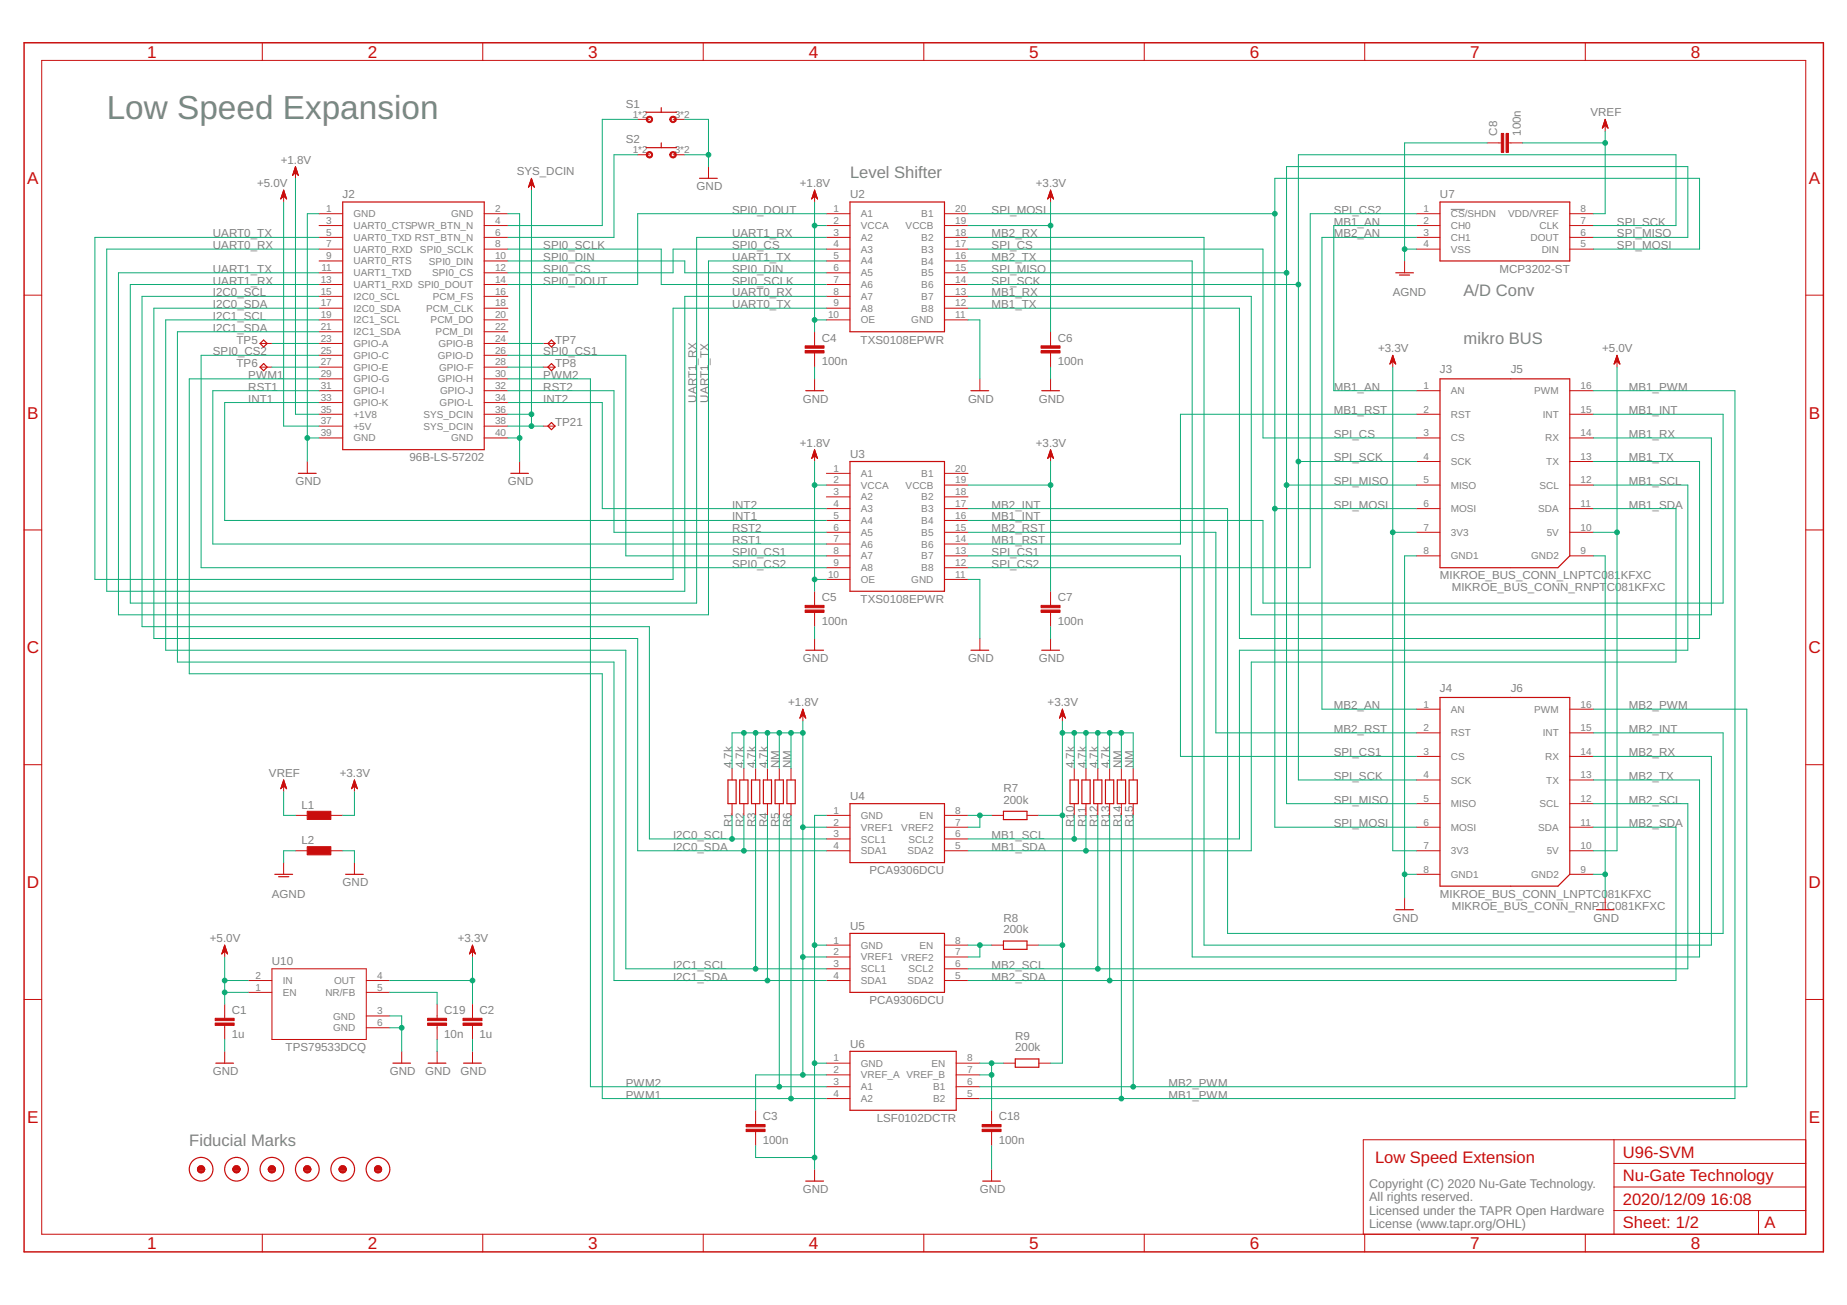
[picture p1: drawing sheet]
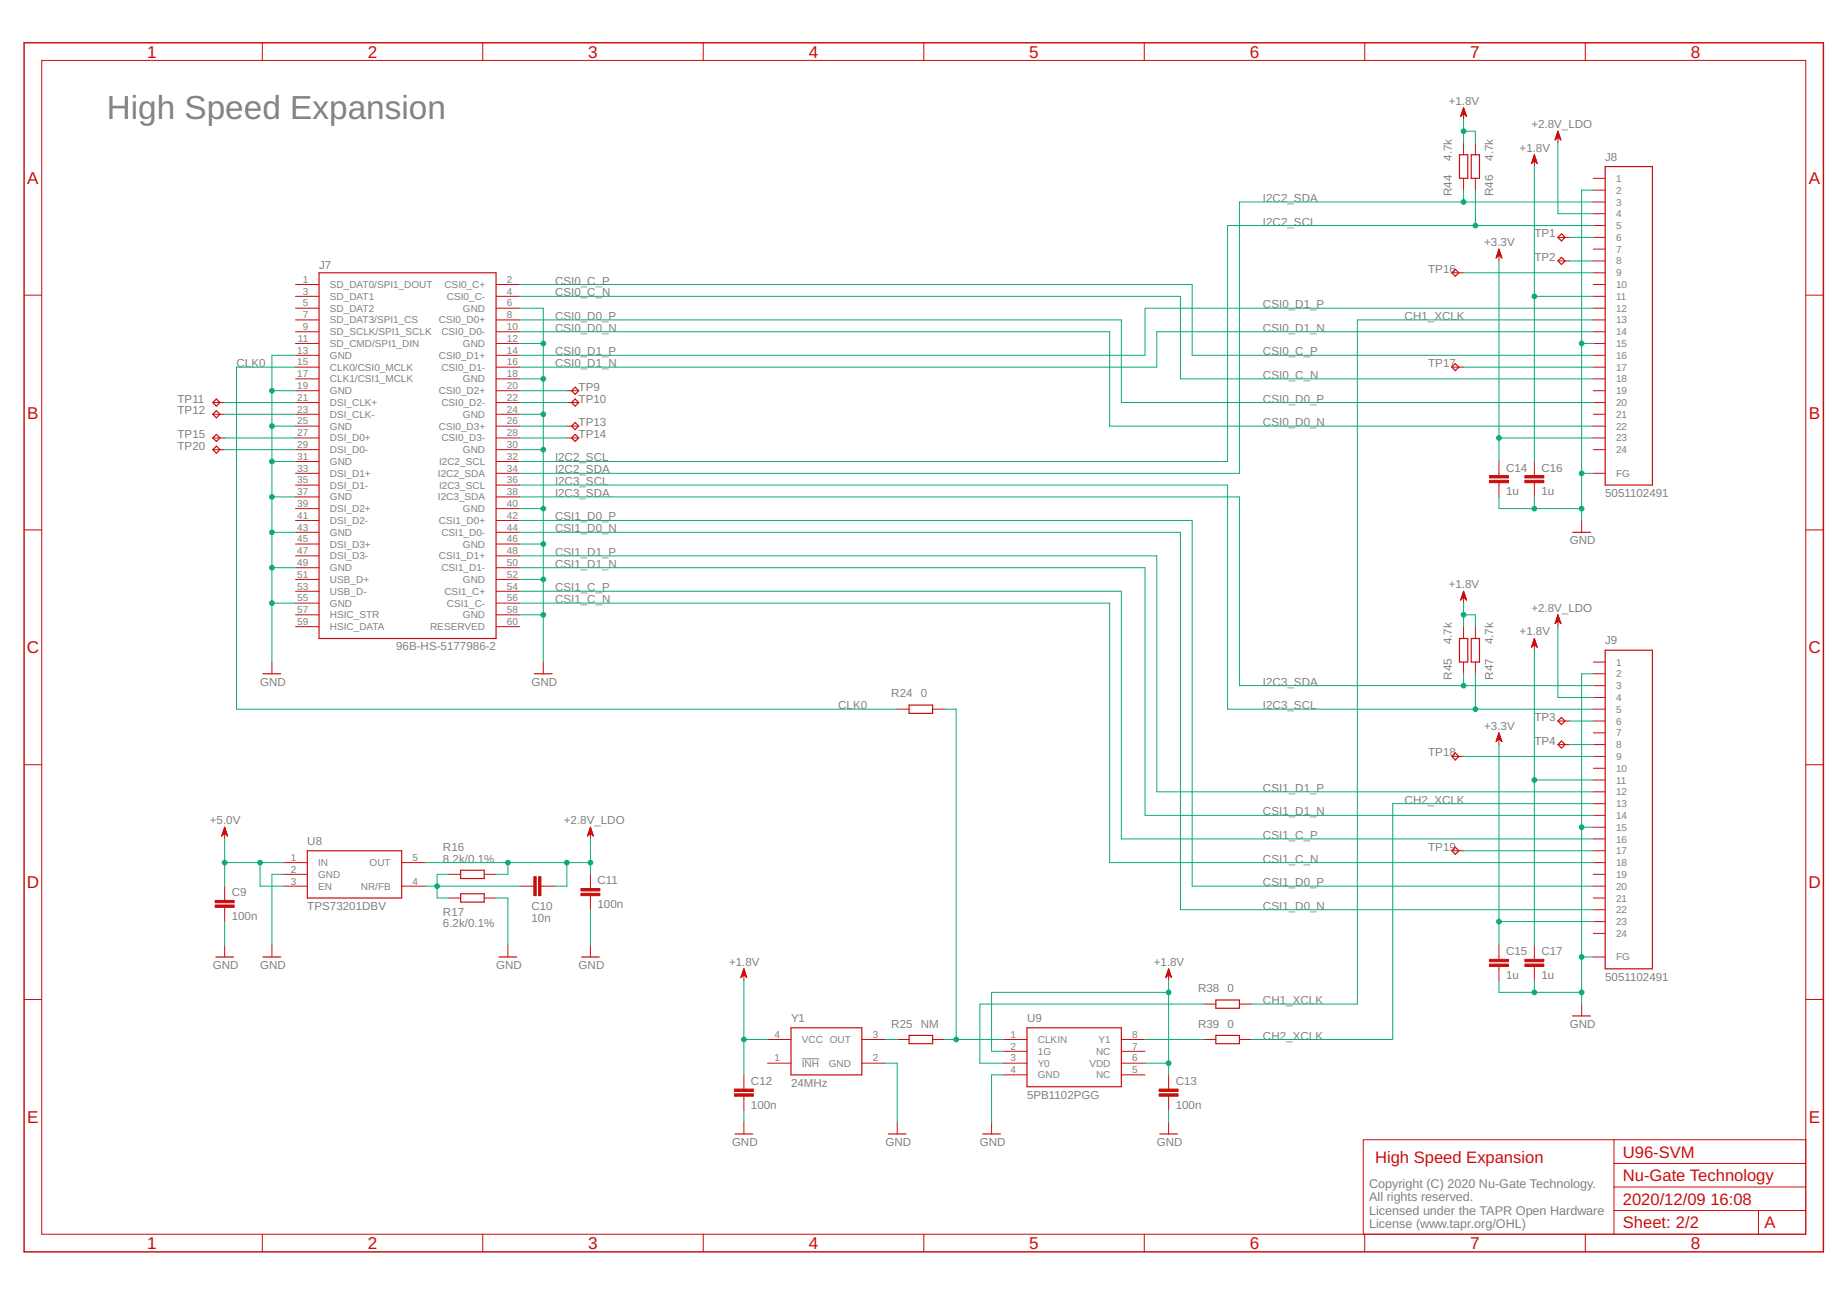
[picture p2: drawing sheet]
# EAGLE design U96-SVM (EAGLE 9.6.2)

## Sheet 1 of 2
FRAME1 (A3L-LOC): EDITOR: Nu-Gate Technology; PAGE_TITLE: Low Speed Extension; PROJECT_NAME: U96-SVM; REV: A

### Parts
C1  1u  C-EUC0402  [C0402]
C2  1u  C-EUC0402  [C0402]
C3  100n  C-EUC0402  [C0402]
C4  100n  C-EUC0402  [C0402]
C5  100n  C-EUC0402  [C0402]
C6  100n  C-EUC0402  [C0402]
C7  100n  C-EUC0402  [C0402]
C8  100n  C-EUC0402  [C0402]
C18  100n  C-EUC0402  [C0402]
C19  10n  C-EUC0402  [C0402]
FID1  FIDUCIAL  [FIDUCIAL_1MM]
FID2  FIDUCIAL  [FIDUCIAL_1MM]
FID3  FIDUCIAL  [FIDUCIAL_1MM]
FID4  FIDUCIAL  [FIDUCIAL_1MM]
FID5  FIDUCIAL  [FIDUCIAL_1MM]
FID6  FIDUCIAL  [FIDUCIAL_1MM]
J2  96B-LS-57202  [57202-G52-20LF]
J3  MIKROE_BUS_CONN_LNPTC081KFXC  [MIKROBUS_HOST_CONN_L2]
J4  MIKROE_BUS_CONN_LNPTC081KFXC  [MIKROBUS_HOST_CONN_L2]
J5  MIKROE_BUS_CONN_RNPTC081KFXC  [MIKROBUS_HOST_CONN_R2]
J6  MIKROE_BUS_CONN_RNPTC081KFXC  [MIKROBUS_HOST_CONN_R2]
L1  BLM15AX  [0402]
L2  BLM15AX  [0402]
R1  4.7k  R-EU_R0402  [R0402]
R2  4.7k  R-EU_R0402  [R0402]
R3  4.7k  R-EU_R0402  [R0402]
R4  4.7k  R-EU_R0402  [R0402]
R5  NM  R-EU_R0402  [R0402]
R6  NM  R-EU_R0402  [R0402]
R7  200k  R-EU_R0402  [R0402]
R8  200k  R-EU_R0402  [R0402]
R9  200k  R-EU_R0402  [R0402]
R10  4.7k  R-EU_R0402  [R0402]
R11  4.7k  R-EU_R0402  [R0402]
R12  4.7k  R-EU_R0402  [R0402]
R13  4.7k  R-EU_R0402  [R0402]
R14  NM  R-EU_R0402  [R0402]
R15  NM  R-EU_R0402  [R0402]
S1  430181038816  [430181038816]
S2  430181038816  [430181038816]
TP5  TPB1,27  [B1,27]
TP6  TPB1,27  [B1,27]
TP7  TPB1,27  [B1,27]
TP8  TPB1,27  [B1,27]
TP21  TPB1,27  [B1,27]
U2  TXS0108EPWR  [TI-PW20]
U3  TXS0108EPWR  [TI-PW20]
U4  PCA9306DCU  [TI-DCU8]
U5  PCA9306DCU  [TI-DCU8]
U6  LSF0102DCTR  [TI-DCT8]
U7  MCP3202-ST  [MC-ST8]
U10  TPS79533DCQ  [TI-SOT223]

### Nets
+1.8V: C3.1 C4.1 C5.1 J2.35(+1V8) R1.2 R2.2 R3.2 R4.2 R5.2 R6.2 U2.2(VCCA) U2.10(OE) U3.2(VCCA) U3.10(OE) U4.2(VREF1) U5.2(VREF1) U6.2(VREF_A) ; also sheet 2
+3.3V: C2.1 C6.1 C7.1 J3.7(3V3) J4.7(3V3) L1.2 R7.2 R8.2 R9.2 R10.2 R11.2 R12.2 R13.2 R14.2 R15.2 U2.19(VCCB) U3.19(VCCB) U10.4(OUT) ; also sheet 2
+5.0V: C1.1 J2.37(+5V) J5.10(5V) J6.10(5V) U10.1(EN) U10.2(IN) ; also sheet 2
AGND: C8.1 L2.1 U7.4(VSS)
GND: C1.2 C2.2 C3.2 C4.2 C5.2 C6.2 C7.2 C18.2 C19.2 J2.1(GND) J2.2(GND) J2.39(GND) J2.40(GND) J3.8(GND1) J4.8(GND1) J5.9(GND2) J6.9(GND2) L2.2 S1.3 S1.4 S2.3 S2.4 U2.11(GND) U3.11(GND) U4.1(GND) U5.1(GND) U6.1(GND) U10.3(GND) U10.6(GND) ; also sheet 2
I2C0_SCL: J2.15(I2C0_SCL) R1.1 U4.3(SCL1)
I2C0_SDA: J2.17(I2C0_SDA) R2.1 U4.4(SDA1)
I2C1_SCL: J2.19(I2C1_SCL) R3.1 U5.3(SCL1)
I2C1_SDA: J2.21(I2C1_SDA) R4.1 U5.4(SDA1)
INT1: J2.33(GPIO-K) U3.5(A4)
INT2: J2.34(GPIO-L) U3.4(A3)
MB1_AN: J3.1(AN) U7.2(CH0)
MB1_INT: J5.15(INT) U3.16(B4)
MB1_PWM: J5.16(PWM) R14.1 U6.5(B2)
MB1_RST: J3.2(RST) U3.14(B6)
MB1_RX: J5.14(RX) U2.13(B7)
MB1_SCL: J5.12(SCL) R10.1 U4.6(SCL2)
MB1_SDA: J5.11(SDA) R11.1 U4.5(SDA2)
MB1_TX: J5.13(TX) U2.12(B8)
MB2_AN: J4.1(AN) U7.3(CH1)
MB2_INT: J6.15(INT) U3.17(B3)
MB2_PWM: J6.16(PWM) R15.1 U6.6(B1)
MB2_RST: J4.2(RST) U3.15(B5)
MB2_RX: J6.14(RX) U2.18(B2)
MB2_SCL: J6.12(SCL) R12.1 U5.6(SCL2)
MB2_SDA: J6.11(SDA) R13.1 U5.5(SDA2)
MB2_TX: J6.13(TX) U2.16(B4)
N$5: R7.1 U4.7(VREF2) U4.8(EN)
N$6: C18.1 R9.1 U6.7(VREF_B) U6.8(EN)
N$7: R8.1 U5.7(VREF2) U5.8(EN)
N$8: C19.1 U10.5(NR/FB)
N$10: J2.23(GPIO-A) TP5.TP
N$11: J2.4(PWR_BTN_N) S1.1 S1.2
N$12: J2.6(RST_BTN_N) S2.1 S2.2
N$13: J2.27(GPIO-E) TP6.TP
N$14: J2.24(GPIO-B) TP7.TP
N$15: J2.28(GPIO-F) TP8.TP
PWM1: J2.29(GPIO-G) R6.1 U6.4(A2)
PWM2: J2.30(GPIO-H) R5.1 U6.3(A1)
RST1: J2.31(GPIO-I) U3.7(A6)
RST2: J2.32(GPIO-J) U3.6(A5)
SPI0_CS: J2.12(SPI0_CS) U2.4(A3)
SPI0_CS1: J2.26(GPIO-D) U3.8(A7)
SPI0_CS2: J2.25(GPIO-C) U3.9(A8)
SPI0_DIN: J2.10(SPI0_DIN) U2.6(A5)
SPI0_DOUT: J2.14(SPI0_DOUT) U2.1(A1)
SPI0_SCLK: J2.8(SPI0_SCLK) U2.7(A6)
SPI_CS: J3.3(CS) U2.17(B3)
SPI_CS1: J4.3(CS) U3.13(B7)
SPI_CS2: U3.12(B8) U7.1(!CS!/SHDN)
SPI_MISO: J3.5(MISO) J4.5(MISO) U2.15(B5) U7.6(DOUT)
SPI_MOSI: J3.6(MOSI) J4.6(MOSI) U2.20(B1) U7.5(DIN)
SPI_SCK: J3.4(SCK) J4.4(SCK) U2.14(B6) U7.7(CLK)
SYS_DCIN: J2.36(SYS_DCIN) J2.38(SYS_DCIN) TP21.TP
UART0_RX: J2.7(UART0_RXD) U2.8(A7)
UART0_TX: J2.5(UART0_TXD) U2.9(A8)
UART1_RX: J2.13(UART1_RXD) U2.3(A2)
UART1_TX: J2.11(UART1_TXD) U2.5(A4)
VREF: C8.2 L1.1 U7.8(VDD/VREF)
Unconnected: J2.3(UART0_CTS) J2.9(UART0_RTS) J2.16(PCM_FS) J2.18(PCM_CLK) J2.20(PCM_DO) J2.22(PCM_DI) U3.1(A1) U3.3(A2) U3.18(B2) U3.20(B1)

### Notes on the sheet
- Low Speed Expansion
- Level Shifter
- A/D Conv
- mikro BUS
- Fiducial Marks
- Copyright (C) 2020 Nu-Gate Technology.
  All rights reserved.
  Licensed under the TAPR Open Hardware
  License (www.tapr.org/OHL)

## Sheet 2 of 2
FRAME3 (A3L-LOC): EDITOR: Nu-Gate Technology; PAGE_TITLE: High Speed Expansion; PROJECT_NAME: U96-SVM; REV: A

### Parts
C9  100n  C-EUC0402  [C0402]
C10  10n  C-EUC0402  [C0402]
C11  100n  C-EUC0402  [C0402]
C12  100n  C-EUC0402  [C0402]
C13  100n  C-EUC0402  [C0402]
C14  1u  C-EUC0402  [C0402]
C15  1u  C-EUC0402  [C0402]
C16  1u  C-EUC0402  [C0402]
C17  1u  C-EUC0402  [C0402]
J7  96B-HS-5177986-2  [5177986-2]
J8  5051102491  [MO-5051102491]
J9  5051102491  [MO-5051102491]
R16  8.2k/0.1%  R-EU_R0402  [R0402]
R17  6.2k/0.1%  R-EU_R0402  [R0402]
R24  0  R-EU_R0402  [R0402]
R25  NM  R-EU_R0402  [R0402]
R38  0  R-EU_R0402  [R0402]
R39  0  R-EU_R0402  [R0402]
R44  4.7k  R-EU_R0402  [R0402]
R45  4.7k  R-EU_R0402  [R0402]
R46  4.7k  R-EU_R0402  [R0402]
R47  4.7k  R-EU_R0402  [R0402]
TP1  TPB1,27  [B1,27]
TP2  TPB1,27  [B1,27]
TP3  TPB1,27  [B1,27]
TP4  TPB1,27  [B1,27]
TP9  TPB1,27  [B1,27]
TP10  TPB1,27  [B1,27]
TP11  TPB1,27  [B1,27]
TP12  TPB1,27  [B1,27]
TP13  TPB1,27  [B1,27]
TP14  TPB1,27  [B1,27]
TP15  TPB1,27  [B1,27]
TP16  TPB1,27  [B1,27]
TP17  TPB1,27  [B1,27]
TP18  TPB1,27  [B1,27]
TP19  TPB1,27  [B1,27]
TP20  TPB1,27  [B1,27]
U8  TPS73201DBV  [TI-SOT23]
U9  5PB1102PGG  [ID-TSSOP8]
Y1  24MHz  KC2520Z  [KC2520Z]

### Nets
+1.8V: C12.1 C13.1 C16.1 C17.1 J8.11 J9.11 R44.2 R45.2 R46.2 R47.2 U9.2(1G) U9.6(VDD) Y1.4(VCC) ; also sheet 1
+2.8V_LDO: C10.2 C11.1 J8.4 J9.4 R16.2 U8.5(OUT)
+3.3V: C14.1 C15.1 J8.23 J9.23 ; also sheet 1
+5.0V: C9.1 U8.1(IN) U8.3(EN) ; also sheet 1
CH1_XCLK: J8.13 R38.2
CH2_XCLK: J9.13 R39.2
CLK0: J7.15(CLK0/CSI0_MCLK) R24.1
CSI0_C_N [lvds]: J7.4(CSI0_C-) J8.18
CSI0_C_P [lvds]: J7.2(CSI0_C+) J8.16
CSI0_D0_N [lvds]: J7.10(CSI0_D0-) J8.22
CSI0_D0_P [lvds]: J7.8(CSI0_D0+) J8.20
CSI0_D1_N [lvds]: J7.16(CSI0_D1-) J8.14
CSI0_D1_P [lvds]: J7.14(CSI0_D1+) J8.12
CSI1_C_N [lvds]: J7.56(CSI1_C-) J9.18
CSI1_C_P [lvds]: J7.54(CSI1_C+) J9.16
CSI1_D0_N [lvds]: J7.44(CSI1_D0-) J9.22
CSI1_D0_P [lvds]: J7.42(CSI1_D0+) J9.20
CSI1_D1_N [lvds]: J7.50(CSI1_D1-) J9.14
CSI1_D1_P [lvds]: J7.48(CSI1_D1+) J9.12
GND: C9.2 C11.2 C12.2 C13.2 C14.2 C15.2 C16.2 C17.2 J7.6(GND) J7.12(GND) J7.13(GND) J7.18(GND) J7.19(GND) J7.24(GND) J7.25(GND) J7.30(GND) J7.31(GND) J7.37(GND) J7.40(GND) J7.43(GND) J7.46(GND) J7.49(GND) J7.52(GND) J7.55(GND) J7.58(GND) J8.2 J8.15 J8.FG@1(FG) J8.FG@2(FG) J9.2 J9.15 J9.FG@1(FG) J9.FG@2(FG) R17.2 U8.2(GND) U9.4(GND) Y1.2(GND) ; also sheet 1
I2C2_SCL: J7.32(I2C2_SCL) J8.5 R46.1
I2C2_SDA: J7.34(I2C2_SDA) J8.3 R44.1
I2C3_SCL: J7.36(I2C3_SCL) J9.5 R47.1
I2C3_SDA: J7.38(I2C3_SDA) J9.3 R45.1
N$1: J8.6 TP1.TP
N$2: J8.8 TP2.TP
N$3: J9.6 TP3.TP
N$4: J9.8 TP4.TP
N$9: C10.1 R16.1 R17.1 U8.4(NR/FB)
N$16: J7.21(DSI_CLK+) TP11.TP
N$17: J7.23(DSI_CLK-) TP12.TP
N$18: J7.27(DSI_D0+) TP15.TP
N$19: J7.29(DSI_D0-) TP20.TP
N$20: J7.20(CSI0_D2+) TP9.TP
N$21: J7.22(CSI0_D2-) TP10.TP
N$22: J7.26(CSI0_D3+) TP13.TP
N$23: J7.28(CSI0_D3-) TP14.TP
N$37: R25.1 Y1.3(OUT)
N$38: R24.2 R25.2 U9.1(CLKIN)
N$39: R39.1 U9.8(Y1)
N$40: R38.1 U9.3(Y0)
N$59: J8.9 TP16.TP
N$60: J8.17 TP17.TP
N$61: J9.9 TP18.TP
N$62: J9.17 TP19.TP
Unconnected: J7.1(SD_DAT0/SPI1_DOUT) J7.3(SD_DAT1) J7.5(SD_DAT2) J7.7(SD_DAT3/SPI1_CS) J7.9(SD_SCLK/SPI1_SCLK) J7.11(SD_CMD/SPI1_DIN) J7.17(CLK1/CSI1_MCLK) J7.33(DSI_D1+) J7.35(DSI_D1-) J7.39(DSI_D2+) J7.41(DSI_D2-) J7.45(DSI_D3+) J7.47(DSI_D3-) J7.51(USB_D+) J7.53(USB_D-) J7.57(HSIC_STR) J7.59(HSIC_DATA) J7.60(RESERVED) J8.1 J8.7 J8.10 J8.19 J8.21 J8.24 J9.1 J9.7 J9.10 J9.19 J9.21 J9.24 U9.5(NC) U9.7(NC) Y1.1(!INH)

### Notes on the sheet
- High Speed Expansion
- Copyright (C) 2020 Nu-Gate Technology.
  All rights reserved.
  Licensed under the TAPR Open Hardware
  License (www.tapr.org/OHL)
